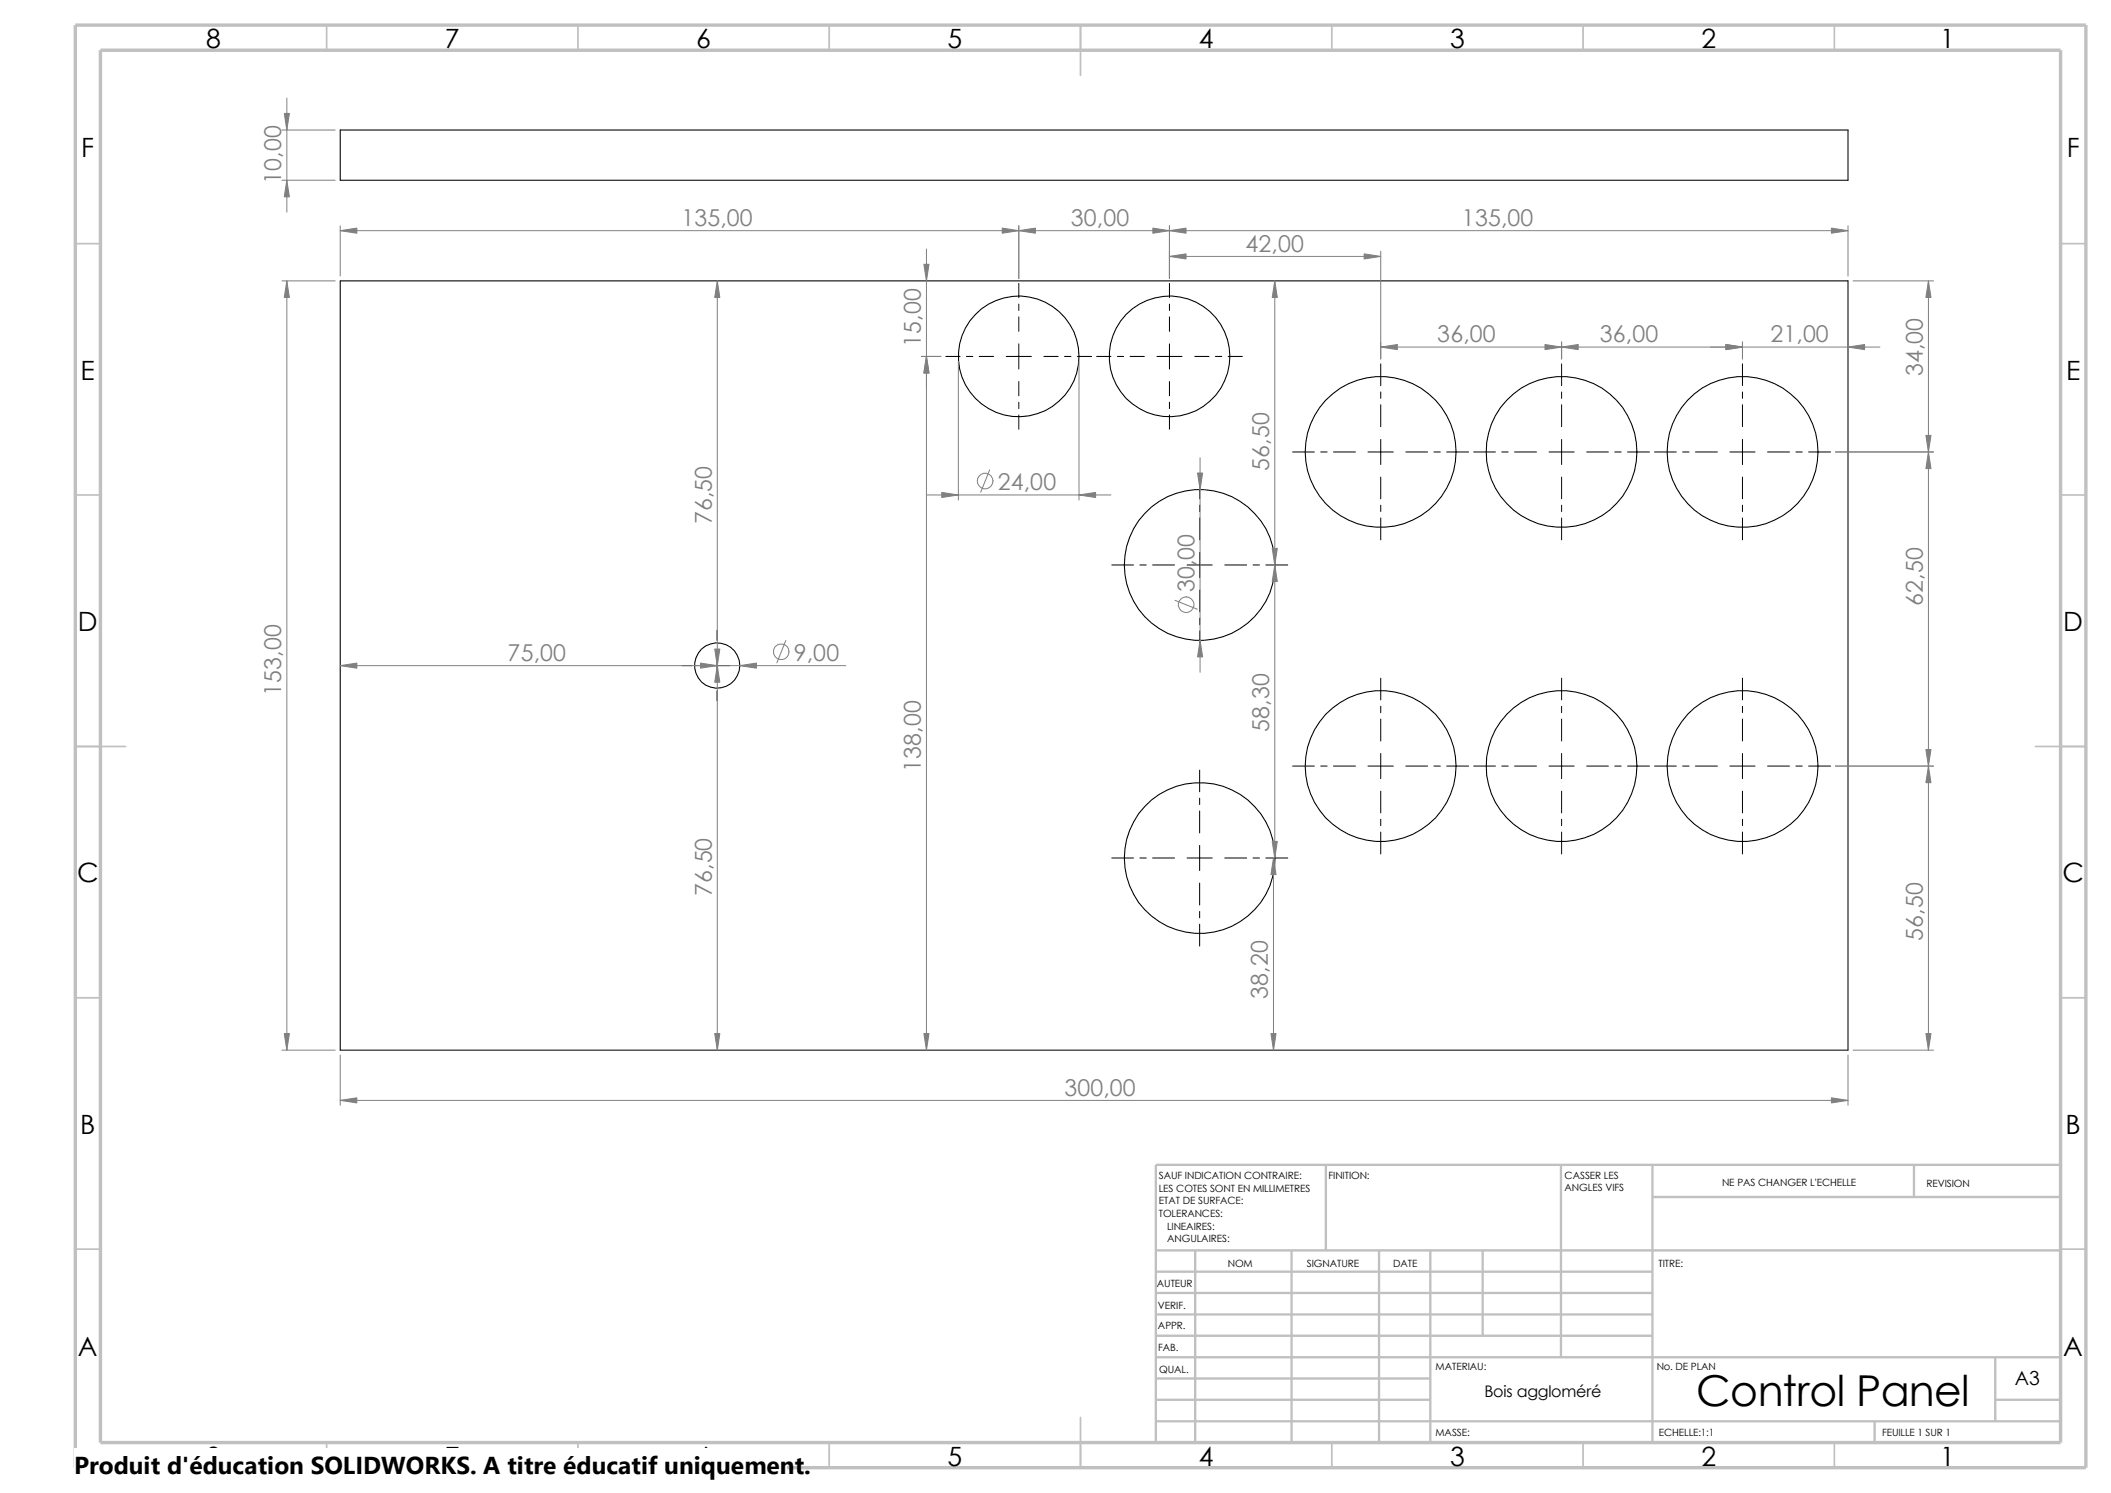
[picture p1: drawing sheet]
<svg xmlns="http://www.w3.org/2000/svg" width="420mm" height="297mm" viewBox="0 0 420 297" stroke-linecap="round" stroke-linejoin="round" font-family="sans-serif">
<g fill="none" stroke="#c0c0c0" stroke-width=".34">
<path d="M65 5v5M115 5v5M165 5v5M215 5v10M265 5v5M315 5v5M365 5v5M15 48.5h5M410 48.5h5M15 98.5h5M410 98.5h5M15 148.5h10"/>
<path d="M405 148.5h10M15 198.5h5M410 198.5h5M15 248.5h5M410 248.5h5M65 287v5M115 287v5M165 287v5M215 282v10M265 287v5M315 287v5M365 287v5"/>
</g>
<g fill="none" stroke="#c0c0c0" stroke-width=".47">
<path d="M263.8 231.7v17.1M310.6 231.7v38.3M328.8 231.7v55.3M328.8 238.1h81.2M380.8 231.7v6.4M410 231.7h-180v55.3M230 248.8h180M230 257.2h98.8M230 253h98.8M237.8 248.8v38.2M257 248.8v38.2M274.4 248.8v38.2"/>
<path d="M284.6 248.8v38.2M295 248.8v16.9M230 265.7h98.8M230 261.5h98.8M230 278.5h54.6M230 274.2h54.6M230 270h180M397 278.5h13M397 270v12.7M230 282.7h180M373 282.7v4.3"/>
</g>
<path d="M15 5h400v287h-400zM20 10h390v277h-390z" fill="none" stroke="#c0c0c0" stroke-width=".68" stroke-linecap="butt"/>
<g fill="none" stroke="#000" stroke-width=".21">
<path d="M67.7 25.9h300v10h-300zM67.7 55.9h300v153h-300z"/>
<circle cx="202.7" cy="70.9" r="12"/>
<circle cx="232.7" cy="70.9" r="12"/>
<circle cx="274.7" cy="89.9" r="15"/>
<circle cx="310.7" cy="89.9" r="15"/>
<circle cx="346.7" cy="89.9" r="15"/>
<circle cx="238.7" cy="112.4" r="15"/>
<circle cx="142.7" cy="132.4" r="4.5"/>
<circle cx="274.7" cy="152.4" r="15"/>
<circle cx="310.7" cy="152.4" r="15"/>
<circle cx="346.7" cy="152.4" r="15"/>
<circle cx="238.7" cy="170.7" r="15"/>
</g>
<g fill="none" stroke="#000" stroke-width=".2">
<path d="M202.7 56.4v2.8M232.7 56.4v2.8M188.2 70.9h2.8M192.3 70.9h1.2M194.8 70.9h2.9M200.2 70.9h5M202.7 60.5v1.3M202.7 63v2.9M202.7 68.4v5M202.7 75.9v2.8M207.7 70.9h2.8M211.8 70.9h1.3"/>
<path d="M214.3 70.9h2.9M218.2 70.9h2.8M222.3 70.9h1.3M224.8 70.9h2.9M230.2 70.9h5M232.7 60.5v1.3M232.7 63v2.9M232.7 68.4v5M232.7 75.9v2.8M237.7 70.9h2.8M241.8 70.9h1.3M244.3 70.9h2.9"/>
<path d="M274.7 72.4v4.3M274.7 78v1.2M310.7 72.4v4.3M310.7 78v1.2M346.7 72.4v4.3M346.7 78v1.2M202.7 80v1.3M202.7 82.5v2.9M232.7 80v1.3M232.7 82.5v2.9M238.7 94.9v4.3M257.2 89.9h4.3"/>
<path d="M262.8 89.9h1.2M265.3 89.9h4.4M272.2 89.9h5M274.7 80.5v4.4M274.7 87.4v5M274.7 94.9v4.3M279.7 89.9h4.3M285.3 89.9h1.3M287.8 89.9h4.4M293.2 89.9h4.3M298.8 89.9h1.3M301.3 89.9h4.4"/>
<path d="M308.2 89.9h5M310.7 80.5v4.4M310.7 87.4v5M310.7 94.9v4.3M315.7 89.9h4.3M321.3 89.9h1.2M323.8 89.9h4.4M329.2 89.9h4.3M334.8 89.9h1.2M337.3 89.9h4.4M344.2 89.9h5M346.7 80.5v4.4"/>
<path d="M346.7 87.4v5M346.7 94.9v4.3M351.7 89.9h4.3M357.3 89.9h1.3M359.8 89.9h4.4M221.2 112.4h4.3M226.8 112.4h1.2M229.3 112.4h4.4M236.2 112.4h5M238.7 100.5v1.3M238.7 103v4.4M238.7 109.9v5"/>
<path d="M238.7 117.4v4.3M243.7 112.4h4.3M249.3 112.4h1.3M251.8 112.4h4.4M274.7 100.5v1.3M274.7 103v4.4M310.7 100.5v1.3M310.7 103v4.4M346.7 100.5v1.3M346.7 103v4.4M135.7 132.4h2M140.2 132.4h5"/>
<path d="M142.7 125.4v2M142.7 129.9v5M142.7 137.4v2M147.7 132.4h2M238.7 123v1.2M238.7 125.5v4.4M274.7 134.9v4.3M310.7 134.9v4.3M346.7 134.9v4.3M238.7 153.2v4.3M238.7 158.8v1.3M257.2 152.4h4.3"/>
<path d="M262.8 152.4h1.2M265.3 152.4h4.4M272.2 152.4h5M274.7 140.5v1.3M274.7 143v4.4M274.7 149.9v5M274.7 157.4v4.3M279.7 152.4h4.3M285.3 152.4h1.3M287.8 152.4h4.4M293.2 152.4h4.3M298.8 152.4h1.3"/>
<path d="M301.3 152.4h4.4M308.2 152.4h5M310.7 140.5v1.3M310.7 143v4.4M310.7 149.9v5M310.7 157.4v4.3M315.7 152.4h4.3M321.3 152.4h1.2M323.8 152.4h4.4M329.2 152.4h4.3M334.8 152.4h1.2M337.3 152.4h4.4"/>
<path d="M344.2 152.4h5M346.7 140.5v1.3M346.7 143v4.4M346.7 149.9v5M346.7 157.4v4.3M351.7 152.4h4.3M357.3 152.4h1.3M359.8 152.4h4.4M221.2 170.7h4.3M226.8 170.7h1.2M229.3 170.7h4.4M236.2 170.7h5"/>
<path d="M238.7 161.3v4.4M238.7 168.2v5M238.7 175.7v4.3M243.7 170.7h4.3M249.3 170.7h1.3M251.8 170.7h4.4M274.7 163v1.3M274.7 165.5v4.4M310.7 163v1.3M310.7 165.5v4.4M346.7 163v1.3M346.7 165.5v4.4"/>
<path d="M238.7 181.3v1.3M238.7 183.9v4.3"/>
</g>
<g fill="none" stroke="#808080" stroke-width=".2">
<path d="M57.1 19.5v22.7M56.1 35.9h10.6M56.1 25.9h10.6M56.1 55.9h10.6M57.1 55.9v153M67.7 45.9h300M67.7 44.9v10M142.7 55.9v153M184.3 49.5v159.4M202.7 44.9v10.5M232.7 51h42M232.7 44.9v10.5"/>
<path d="M253.6 55.9v114.8M274.7 50v21.4M367.7 44.9v10M368.7 55.9h16M383.7 55.9v153M183.3 70.9h3.9M190.7 71.9v27.6M214.7 71.9v27.6M274.7 69h99.3M310.7 68v3.4M346.7 68v3.4M184.3 98.5h36.7"/>
<path d="M196.9 93.5l-1.8 4.4M238.8 91.1v42.6M239.7 97.4h.1M365.2 89.9h19.5M233.8 119.4l4.4 1.8M67.7 132.4h100.6M156.3 127.4l-1.7 4.5M239.7 127.4h.1M365.2 152.4h19.5M253.4 170.7v38.2M56.1 208.9h10.6M67.7 218.9h300"/>
<path d="M67.7 209.9v10M367.7 209.9v10M368.7 208.9h16"/>
<circle cx="196" cy="95.7" r="1.56"/>
<circle cx="155.4" cy="129.7" r="1.56"/>
<circle cx="236" cy="120.3" r="1.55"/>
</g>
<g fill="#808080" stroke="#808080" stroke-width=".2">
<path d="M253.1 109.1h1l-.5 3.3z"/>
<path d="M383.2 86.6h1l-.5 3.3z"/>
<path d="M383.7 152.4l.5 3.3h-1z"/>
<path d="M383.7 55.9l.5 3.3h-1z"/>
<path d="M183.8 52.6h1l-.5 3.3z"/>
<path d="M56.6 205.6h1l-.5 3.3z"/>
<path d="M57.1 55.9l.5 3.3h-1z"/>
<path d="M383.2 205.6h1l-.5 3.3z"/>
<path d="M147.2 132.4l3.3-.5v1z"/>
<path d="M364.4 218.4l3.3 .5-3.3 .5z"/>
<path d="M67.7 218.9l3.3-.5v1z"/>
<path d="M184.3 70.9l.5 3.3h-1z"/>
<path d="M253.6 55.9l.5 3.3h-1z"/>
<path d="M232.7 51l3.3-.5v1z"/>
<path d="M271.4 50.5l3.3 .5-3.3 .5z"/>
<path d="M139.4 131.9l3.3 .5-3.3 .5z"/>
<path d="M67.7 132.4l3.3-.5v1z"/>
<path d="M187.4 98l3.3 .5-3.3 .5z"/>
<path d="M214.7 98.5l3.3-.5v1z"/>
<path d="M142.7 55.9l.5 3.3h-1z"/>
<path d="M142.2 129.1h1l-.5 3.3z"/>
<path d="M199.4 45.4l3.3 .5-3.3 .5z"/>
<path d="M67.7 45.9l3.3-.5v1z"/>
<path d="M202.7 45.9l3.3-.5v1z"/>
<path d="M229.4 45.4l3.3 .5-3.3 .5z"/>
<path d="M183.8 205.6h1l-.5 3.3z"/>
<path d="M232.7 45.9l3.3-.5v1z"/>
<path d="M364.4 45.4l3.3 .5-3.3 .5z"/>
<path d="M238.3 94.1h1l-.5 3.3z"/>
<path d="M238.8 127.4l.5 3.3h-1z"/>
<path d="M383.2 149.1h1l-.5 3.3z"/>
<path d="M383.7 89.9l.5 3.3h-1z"/>
<path d="M253.6 112.4l.5 3.3h-1z"/>
<path d="M253.1 167.4h1l-.5 3.3z"/>
<path d="M253.4 170.7l.5 3.3h-1z"/>
<path d="M252.9 205.6h1l-.5 3.3z"/>
<path d="M343.4 68.5l3.3 .5-3.3 .6z"/>
<path d="M367.7 69l3.3-.5v1.1z"/>
<path d="M310.7 69l3.3-.5v1.1z"/>
<path d="M307.4 68.5l3.3 .5-3.3 .6z"/>
<path d="M274.7 69l3.3-.5v1.1z"/>
<path d="M142.7 132.4l.5 3.3h-1z"/>
<path d="M142.2 205.6h1l-.5 3.3z"/>
<path d="M57.1 35.9l.5 3.3h-1z"/>
<path d="M56.6 22.6h1l-.5 3.3z"/>
</g>
<path d="M14.7 288.1h141.8v8.9h-141.8z" fill="#fff"/>
<text font-size="8.5" x="337.4" y="279.7">Control Panel</text>
<g font-size="5.3">
<text x="41" y="9.6">8</text>
<text x="88.5" y="9.6">7</text>
<text x="138.5" y="9.6">6</text>
<text x="188.5" y="9.6">5</text>
<text x="238.5" y="9.6">4</text>
<text x="288.5" y="9.6">3</text>
<text x="338.5" y="9.6">2</text>
<text x="386" y="9.6">1</text>
<text x="16.2" y="31.3">F</text>
<text x="411.2" y="31.3">F</text>
<text x="16" y="75.6">E</text>
<text x="411" y="75.6">E</text>
<text x="15.5" y="125.6">D</text>
<text x="410.5" y="125.6">D</text>
<text x="15.3" y="175.6">C</text>
<text x="410.3" y="175.6">C</text>
<text x="16" y="225.6">B</text>
<text x="411" y="225.6">B</text>
<text x="15.5" y="269.8">A</text>
<text x="410.5" y="269.8">A</text>
<text x="41" y="291.6">8</text>
<text x="88.5" y="291.6">7</text>
<text x="138.5" y="291.6">6</text>
<text x="188.5" y="291.6">5</text>
<text x="238.5" y="291.6">4</text>
<text x="288.5" y="291.6">3</text>
<text x="338.5" y="291.6">2</text>
<text x="386" y="291.6">1</text>
</g>
<text font-size="4.9" x="14.7" y="293.3">Produit d'éducation SOLIDWORKS. A titre éducatif uniquement.</text>
<g font-size="4.6" fill="#808080">
<text x="56" y="36.6" transform="rotate(-90 56 36.6)">10,00</text>
<text x="135.6" y="45">135,00</text>
<text x="213" y="45">30,00</text>
<text x="290.8" y="45">135,00</text>
<text x="247.8" y="50.1">42,00</text>
<text x="183.2" y="69.1" transform="rotate(-90 183.2 69.1)">15,00</text>
<text x="285.9" y="68.1">36,00</text>
<text x="318.3" y="68.1">36,00</text>
<text x="352.2" y="68.1">21,00</text>
<text x="382.6" y="74.9" transform="rotate(-90 382.6 74.9)">34,00</text>
<text x="252.5" y="93.7" transform="rotate(-90 252.5 93.7)">56,50</text>
<text x="198.5" y="97.5">24,00</text>
<text x="141.6" y="104.3" transform="rotate(-90 141.6 104.3)">76,50</text>
<text x="237.6" y="117.8" transform="rotate(-90 237.6 117.8)">30,00</text>
<text x="382.6" y="120.5" transform="rotate(-90 382.6 120.5)">62,50</text>
<text x="101" y="131.5">75,00</text>
<text x="157.9" y="131.4">9,00</text>
<text x="56" y="138.5" transform="rotate(-90 56 138.5)">153,00</text>
<text x="252.5" y="145.6" transform="rotate(-90 252.5 145.6)">58,30</text>
<text x="183.2" y="153.6" transform="rotate(-90 183.2 153.6)">138,00</text>
<text x="141.6" y="178.3" transform="rotate(-90 141.6 178.3)">76,50</text>
<text x="382.6" y="187.2" transform="rotate(-90 382.6 187.2)">56,50</text>
<text x="252.3" y="198.6" transform="rotate(-90 252.3 198.6)">38,20</text>
<text x="211.8" y="218">300,00</text>
</g>
<text font-size="3.9" x="400.9" y="275.5">A3</text>
<text font-size="3.2" x="295.3" y="277.9">Bois aggloméré</text>
<g font-size="2">
<text x="230.5" y="234.6">SAUF INDICATION CONTRAIRE:</text>
<text x="230.5" y="237.1">LES COTES SONT EN MILLIMETRES</text>
<text x="230.5" y="239.6">ETAT DE SURFACE:</text>
<text x="264.3" y="234.6">FINITION:</text>
<text x="311.3" y="237">ANGLES VIFS</text>
<text x="311.3" y="234.5">CASSER LES</text>
<text x="342.6" y="236">NE PAS CHANGER L'ECHELLE</text>
<text x="383.3" y="236.2">REVISION</text>
<text x="230.5" y="242.1">TOLERANCES:</text>
<text x="232.2" y="244.6">LINEAIRES:</text>
<text x="232.2" y="247.1">ANGULAIRES:</text>
<text x="260" y="252">SIGNATURE</text>
<text x="277.2" y="252">DATE</text>
<text x="330" y="252">TITRE:</text>
<text x="230.2" y="256.1">AUTEUR</text>
<text x="244.3" y="252.1">NOM</text>
<text x="230.4" y="260.4">VERIF.</text>
<text x="230.4" y="264.5">APPR.</text>
<text x="230.4" y="268.8">FAB.</text>
<text x="230.6" y="273.2">QUAL.</text>
<text x="285.6" y="272.5">MATERIAU:</text>
<text x="329.6" y="272.5">No. DE PLAN</text>
<text x="285.6" y="285.6">MASSE:</text>
<text x="330" y="285.6">ECHELLE:1:1</text>
<text x="374.4" y="285.6">FEUILLE 1 SUR 1</text>
</g>
</svg>
